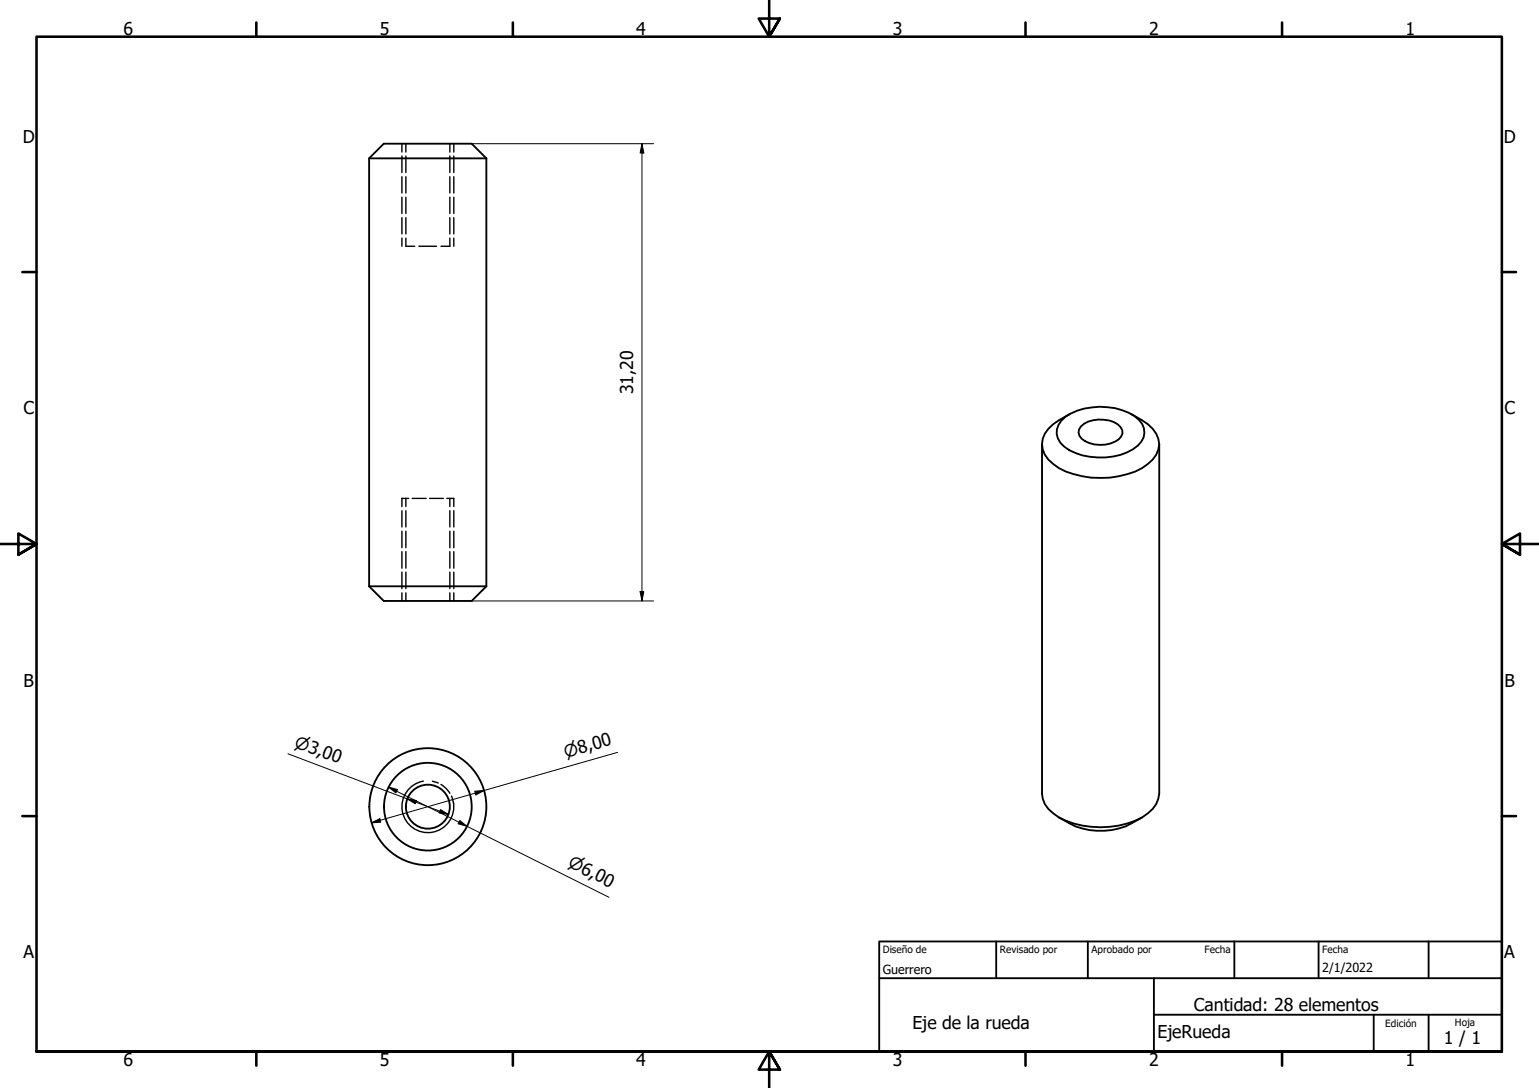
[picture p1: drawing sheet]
<svg xmlns="http://www.w3.org/2000/svg" width="420mm" height="297mm" viewBox="0 0 420 297" stroke-linecap="round" stroke-linejoin="round" font-family="sans-serif">
<!-- layer: Oculto (ISO) -->
<g fill="none" stroke="#000" stroke-width=".38">
<path d="M109.7 39.2v2.3M110.8 39.2v2.3M122.8 39.2v2.3M123.9 39.2v2.3M109.7 42.6v4.5M109.7 48.2v4.5M109.7 53.8v4.5M109.7 59.4v4.5M110.8 42.6v4.5M110.8 48.2v4.5M110.8 53.8v4.5M110.8 59.4v4.5"/>
<path d="M122.8 42.6v4.5M122.8 48.2v4.5M122.8 53.8v4.5M122.8 59.4v4.5M123.9 42.6v4.5M123.9 48.2v4.5M123.9 53.8v4.5M123.9 59.4v4.5M109.7 65v2.2M110.8 65v2.2h2.4M114.4 67.2h4.8M122.8 65v2.2h-2.4"/>
<path d="M123.9 65v2.2M109.7 139.4v4.5M110.8 136.1v2.2M110.8 139.4v4.5M111.6 136.1h-1.9v2.2M112.5 136.1h3.8M117.3 136.1h3.7M122 136.1h1.9v2.2M122.8 136.1v2.2M122.8 139.4v4.5M123.9 139.4v4.5M109.7 145v4.5"/>
<path d="M109.7 150.6v4.5M109.7 156.2v4.5M110.8 145v4.5M110.8 150.6v4.5M110.8 156.2v4.5M122.8 145v4.5M122.8 150.6v4.5M122.8 156.2v4.5M123.9 145v4.5M123.9 150.6v4.5M123.9 156.2v4.5M109.7 161.8v2.3"/>
<path d="M110.8 161.8v2.3M122.8 161.8v2.3M123.9 161.8v2.3M118 213.3l1.6 .5M120.4 214.2a6.6 6.6 0 0 1 2.4 2.4M123.3 217.3l.5 1.7"/>
</g>
<!-- layer: Visible (ISO) -->
<g fill="none" stroke="#000" stroke-width=".51">
<path d="M100.8 43.2h32M132.8 43.2l-4-4h-24l-4 4v116.9M132.8 43.2v116.9M289.8 114.9a14.6 14.6 0 0 1 10.4-3.9 15.6 15.6 0 0 1 10.7 3.6 4.6 4.6 0 0 1-.3 7.1 17.6 17.6 0 0 1-17 2 7.4 7.4 0 0 1-5.1-5.2v-1.3l.5-1.2zM292 113.1a14.6 14.6 0 0 0-6.8 5.3 6.2 6.2 0 0 0 2.3 8.3 22.4 22.4 0 0 0 15.5 3.7 17.8 17.8 0 0 0 11.7-4.9 5.8 5.8 0 0 0 0-8.4l-1.3-1.3-4.5-2.7M295.1 116.4a8.7 8.7 0 0 1 10.1-.5 2.39 2.39 0 0 1 .2 4 8.8 8.8 0 0 1-10.1-.2 2.24 2.24 0 0 1-.2-3.3zM284.5 121.3v95.3a6.8 6.8 0 0 0 3 5.4 22 22 0 0 0 15.5 3.7 18.2 18.2 0 0 0 11.7-4.9l1-1.3 .5-1.5 .3-1.4v-95.3M100.8 160.1l4 4h24l4-4M100.8 160.1h32M289.1 223.2a19.4 19.4 0 0 0 22.7 0"/>
<circle cx="116.8" cy="220.2" r="6"/>
<circle cx="116.8" cy="220.2" r="12"/>
<circle cx="116.8" cy="220.2" r="16"/>
</g>
<!-- layer: Visible fina (ISO) -->
<path d="M115.6 213.3a7.1 7.1 0 0 0-5.8 8.2 7.1 7.1 0 0 0 8.2 5.7 7.1 7.1 0 0 0 5.8-8.2" fill="none" stroke="#000" stroke-width=".38"/>
<!-- layer: Borde (ISO) -->
<g fill="none" stroke="#000" stroke-width=".7">
<path d="M70 6.1v3.9M140 6.1v3.9M210 0v10l-2.9-4.9h5.8l-2.9 4.9 2.9-4.9M280 6.1v3.9M350 6.1v3.9M6.1 74.3h3.9M410 74.3h3.9M0 148.5h10l-5-2.8v5.7l5-2.9-5 2.9M420 148.5h-10l5-2.8v5.7l-5-2.9 5 2.9M6.1 222.8h3.9M410 222.8h3.9M10 287.1v-277.1h400v277.1h-400h400"/>
<path d="M70 287.1v3.8M140 287.1v3.8M212.9 292l-2.9-4.9 2.9 4.9h-5.8l2.9-4.9v9.9M280 287.1v3.8M350 287.1v3.8"/>
</g>
<path d="M240 257h170v30.1h-170zM272 257v10.1M297 257v10.1M337 257v10.1M360 257v10.1M390 257v10.1M240 267.1h170M315 277h95M315 267.1v20M375 277v10.1M390 277v10.1" fill="none" stroke="#000" stroke-width=".51"/>
<!-- layer: Cota (ISO) -->
<g fill="none" stroke="#000" stroke-width=".27">
<path d="M128.8 39.2h49.6M175.3 39.2l.5 2.6h-1zM175.3 39.2v124.9M128.8 164.1h49.6M174.8 161.5h1l-.5 2.6zM78.6 205.8l43.8 16.6M106 214.9l2.5 .7-.4 .9zM106 214.9l60.2 30.1M111.2 218.1l2.5 .5-.4 .8zM129.6 216l2.5-.2-2.2 1.2zM168.6 205.4l-67.2 19.2M101.4 224.6l2.3-1.1 .2 1z"/>
<path d="M120.3 221l2.1 1.4-2.5-.5zM125.5 224l2 1.6-2.4-.7z"/>
</g>
<g fill="#000">
<path d="M175.3 39.2l.5 2.6h-1z" fill-rule="evenodd"/>
<path d="M174.8 161.5h1l-.5 2.6z" fill-rule="evenodd"/>
<path d="M106 214.9l2.5 .7-.4 .9z" fill-rule="evenodd"/>
<path d="M111.2 218.1l2.5 .5-.4 .8z" fill-rule="evenodd"/>
<path d="M129.6 216l2.5-.2-2.2 1.2z" fill-rule="evenodd"/>
<path d="M101.4 224.6l2.3-1.1 .2 1z" fill-rule="evenodd"/>
<path d="M120.3 221l2.1 1.4-2.5-.5z" fill-rule="evenodd"/>
<path d="M125.5 224l2 1.6-2.4-.7z" fill-rule="evenodd"/>
</g>
<g font-size="4.8">
<text x="33.7" y="9.6">6</text>
<text x="103.7" y="9.6">5</text>
<text x="173.7" y="9.6">4</text>
<text x="243.7" y="9.6">3</text>
<text x="313.7" y="9.6">2</text>
<text x="383.7" y="9.6">1</text>
<text x="6.2" y="38.9">D</text>
<text x="410.5" y="38.9">D</text>
<text x="172.8" y="107.6" transform="rotate(-90 172.8 107.6)">31,20</text>
<text x="6.4" y="113.1">C</text>
<text x="410.7" y="113.1">C</text>
<text x="6.4" y="187.4">B</text>
<text x="410.7" y="187.4">B</text>
<text x="6.4" y="261.7">A</text>
<text x="410.7" y="261.7">A</text>
<text x="325.9" y="276">Cantidad: 28 elementos</text>
<text x="249.1" y="281">Eje de la rueda</text>
<text x="316" y="283.4">EjeRueda</text>
<text x="394.2" y="285">1 / 1</text>
<text x="33.7" y="290.9">6</text>
<text x="103.7" y="290.9">5</text>
<text x="173.7" y="290.9">4</text>
<text x="243.7" y="290.9">3</text>
<text x="313.7" y="290.9">2</text>
<text x="383.7" y="290.9">1</text>
</g>
<g font-size="4.6">
<text x="80.1" y="203.8" transform="rotate(21 80.1 203.8)">⌀3,00</text>
<text x="154.4" y="206.9" transform="rotate(-16 154.4 206.9)">⌀8,00</text>
<text x="154.8" y="236.5" transform="rotate(27 154.8 236.5)">⌀6,00</text>
</g>
<g font-size="3.4">
<text x="241" y="266">Guerrero</text>
<text x="361" y="265.5">2/1/2022</text>
</g>
<g font-size="2.7">
<text x="241" y="260.2">Diseño de</text>
<text x="273" y="260.1">Revisado por</text>
<text x="298" y="260.1">Aprobado por</text>
<text x="328.9" y="260.1">Fecha</text>
<text x="361" y="260.1">Fecha</text>
<text x="378.2" y="280.3">Edición</text>
<text x="397.2" y="280">Hoja</text>
</g>
</svg>
